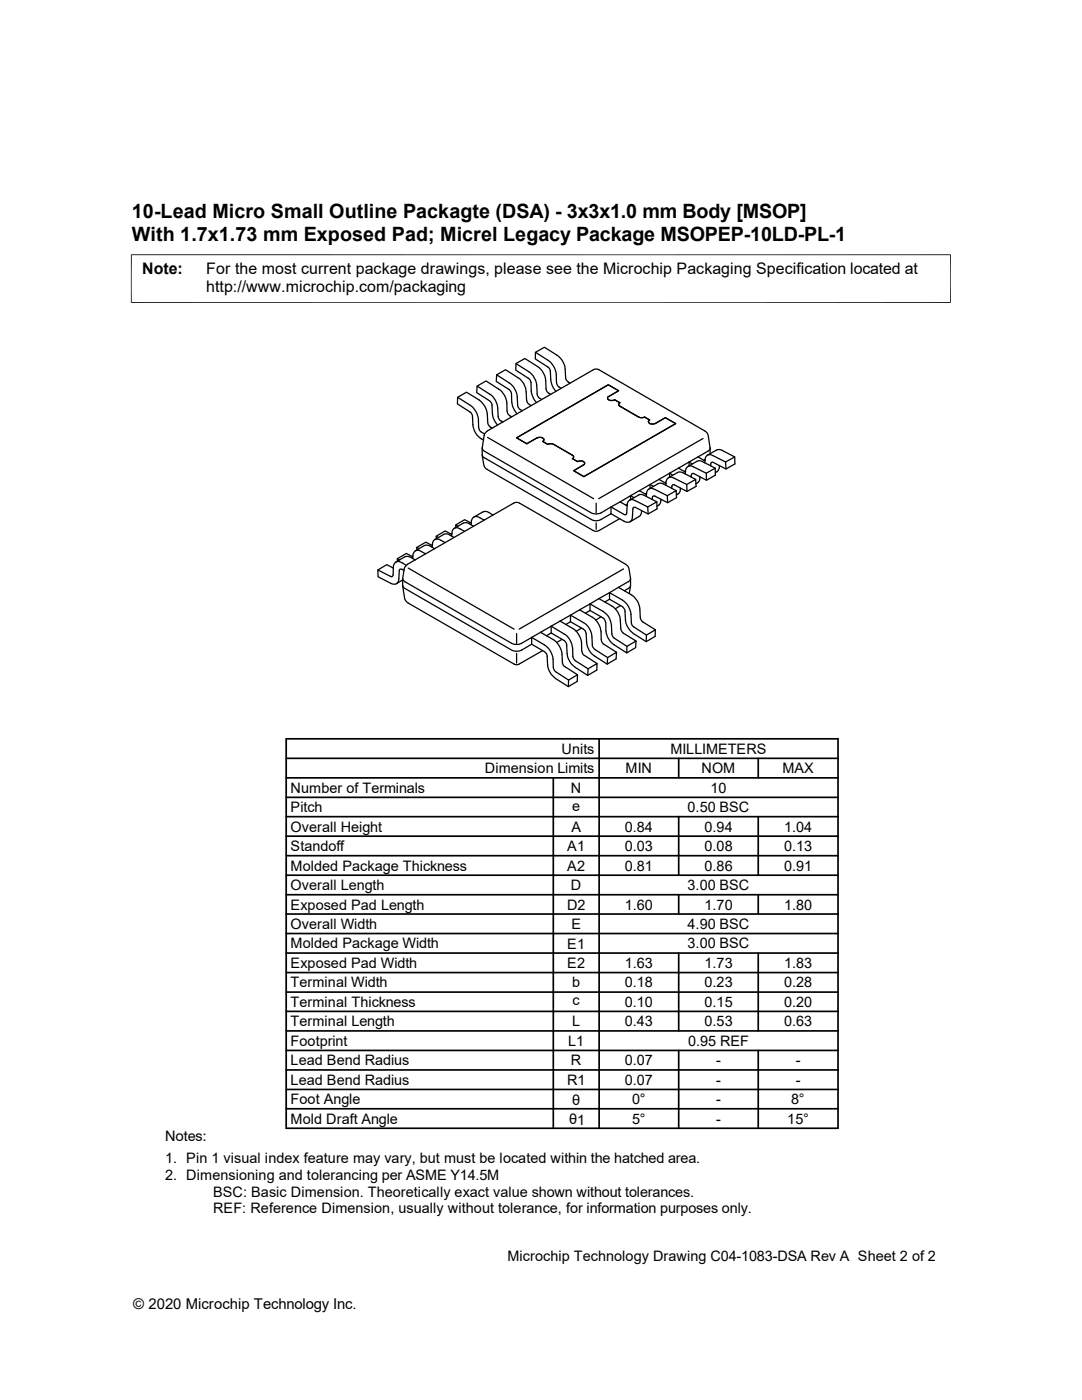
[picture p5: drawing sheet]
<svg xmlns="http://www.w3.org/2000/svg" width="216mm" height="279mm" viewBox="0 0 216 279" stroke-linecap="round" stroke-linejoin="round" font-family="sans-serif">
<g fill="none" stroke="#000" stroke-width=".25">
<path d="M91.3 79.3l2.6 1.6a4 4 0 0 1 1.6 2.8v1.6l.2 .6 1 .7M95.2 77l2.5 1.7a3.6 3.6 0 0 1 1.6 2.7l.1 2 .3 .5 .6 .3M99.1 74.8l2.5 1.6a4 4 0 0 1 1.6 2.8l.2 2 .3 .5 .5 .3M103 72.6l2.5 1.6a4 4 0 0 1 1.6 2.8l.1 1.7a1.44 1.44 0 0 0 .9 1M106.8 70.3l2.6 1.6a4 4 0 0 1 1.6 2.8v1.7l.2 .5 .8 .6M109.9 78.7l-.7-.5-.2-.6a5.6 5.6 0 0 0-.6-3.3l-.8-.9-2.9-1.9-1.7 1.1-.1 1.3 2.6 1.7 .5 .8a5.2 5.2 0 0 0 .5 3.2l.6 .7M113.7 76.5a1.34 1.34 0 0 1-.8-1.1 5.6 5.6 0 0 0-.6-3.3l-.8-1-2.9-1.8-1.8 1v1.3l2.7 1.8 .3 .7a5.6 5.6 0 0 0 .6 3.3l.6 .7M96.2 89.5v1.3l.2 .4 21.6 12.5a1.97 1.97 0 0 0 1.9 0l2-1.2M96.2 90.9l.3 1.8 .4 .8 21.5 12.4a1.12 1.12 0 0 0 1.1 0l4.2-2.4M97.3 87.3l21.1 12.2M98.2 85.4a1.39 1.39 0 0 1-.9-1v-.1a5.6 5.6 0 0 0-.6-3.2l-1.1-1.3-2.5-1.5-1.8 1v1.3l2.7 1.8 .3 .7a5.6 5.6 0 0 0 .6 3.3l.5 .7 1.1 .7M102.1 83.2a1.19 1.19 0 0 1-.9-1v-.2a5.2 5.2 0 0 0-.6-3.2l-.8-.9-2.8-1.9-1.8 1-.1 1.4 2.6 1.6 .4 .5 .1 .4a5.6 5.6 0 0 0 .6 3.2l.5 .7"/>
<path d="M103.1 87.4l18.3-10.6 2 1.2-1.9 1.1a.46 .46 0 0 0-.2 .7 .46 .46 0 0 0 .7 .1l.7-.1 1 .6a.35 .35 0 0 0-.3 .3 .35 .35 0 0 0 .3 .4l3.7 2.1 .4 .2 .8-.2 1 .6a.46 .46 0 0 0-.1 .7 .46 .46 0 0 0 .6 .1l.7-.1 2-1.1 2 1.1-18.3 10.6-2-1.2 1.9-1.1a.47 .47 0 0 0 .2-.6 .47 .47 0 0 0-.6-.2l-.8 .1-1-.6a.35 .35 0 0 0 .3-.3 .35 .35 0 0 0-.3-.4l-3.7-2.1-.4-.1-.8 .1-1-.6a.46 .46 0 0 0 .2-.6 .46 .46 0 0 0-.7-.2l-.7 .1-2 1.2zM106 80.9l-.7-.4-.2-.7a6.2 6.2 0 0 0-.6-3.2l-.8-1-2.8-1.8-1.8 1-.1 1.3 2.6 1.6 .4 .5 .1 .4a5.6 5.6 0 0 0 .6 3.3l.5 .7M125.6 99.8l2-1.1h.3l.6 .1 2.6 1.4M126.5 99.3l-.7-.4-2.1 1.3M127.6 97.9l-1.8 1v.8M127.6 97.9l1.4 .8M129 99.1v-.5a1.02 1.02 0 0 1 .5-1 1.02 1.02 0 0 1 1.1 .1l2.5 1.2 1.8-1 .1 1.4-1.8 1-2.6-1.3-.3 .1-.1 .6M129 98.4l-.2 .2M129.5 97.6l2-1.2h.3l.6 .2 2.5 1.3M130.4 97.1l-.7-.4-2.1 1.2M131.5 95.7l-1.8 1v.8M131.5 95.7l1.4 .8"/>
<path d="M131.9 99.7l-.2 .8-.6 .5M132.9 96.9v-.5a1 1 0 0 1 .5-1.1 1 1 0 0 1 1.1 .1l2.5 1.3 1.8-1 .1 1.4-1.8 1-2.6-1.4-.3 .1-.2 .7M132.9 96.2l-.2 .2M133.1 98.9l.1 1.4M133.4 95.3l1.8-1 .5-.1 .6 .2 2.5 1.3M134.2 94.8l-.6-.4-2.1 1.3M135.4 93.4l-1.8 1v.8M135.4 93.4l1.4 .8M135.8 97.4v.2a1.2 1.2 0 0 1-.8 1.2M136.7 94.6l.1-.5a1 1 0 0 1 .5-1 1 1 0 0 1 1.1 .1l2.5 1.2 1.8-1v1.4l-1.7 1-2.7-1.3-.3 .1-.1 .6M136.8 93.9l-.2 .2M137 96.7l.1 1.4"/>
<path d="M137.3 93.1l2-1.2h.3l.6 .2 2.5 1.3M138.1 92.6l-.6-.4-2.1 1.2M139.3 91.2l-1.8 1v.8M139.3 91.2l2-1.2 .4-.5-.4-2.6-.5-.8-21.5-12.4-.9 .1-21.1 12.2-.4 .4-.3 .5-.4 2.5 .3 .5 21.5 12.5a2.31 2.31 0 0 0 1.9 0l2-1.2 2.6 1.5a.33 .33 0 0 0 .4 0 .33 .33 0 0 0 .2-.3v-1.6a.99 .99 0 0 1 .5-1 .99 .99 0 0 1 1.1 .1l2.5 1.3 1.9-1v1.4l-1.8 1-2.8-1.4-.2 .3-.1 1.6a1.02 1.02 0 0 1-.5 1.1 1.02 1.02 0 0 1-1.2-.2l-2.6-1.5M139.3 91.2l1.4 .8M139.7 95.2v.2a1.2 1.2 0 0 1-.8 1.2M140.3 87.5l-20.8 12M140.6 92.4l.1-.5a.99 .99 0 0 1 .5-1.1 .99 .99 0 0 1 1.1 .1l2.5 1.3 1.8-1v1.4l-1.7 1-2.7-1.4-.3 .1-.1 .7M140.7 91.7l-.3 .2M140.9 94.4l.1 1.4M141.1 90.8l1.9-1 .5-.1 .6 .2 2.5 1.3M141.7 89.5v1.1"/>
<path d="M143.6 92.9l-.1 .6a1.15 1.15 0 0 1-.8 .8M144.8 92.2l.1 1.4M78.5 113.4l-1.3-.7-1.8 1v1.4l2.6 1.3a1 1 0 0 0 1.1 .1 1 1 0 0 0 .5-1l.1-1.8 .4-.1 .5 .3M79.3 111.5l.5 .2M80.3 115.5v1.3l.5 .6 21.3 12.4a2.35 2.35 0 0 0 2 0l2-1.2M80.3 116.9l.5 2.8 .6 .7 21.1 12.1a.98 .98 0 0 0 1.1 0l4.7-2.7M80.3 115.7l-1.2 .8M81.1 112.8a2.16 2.16 0 0 0-2.1-.7l-.2 .2a2.63 2.63 0 0 0-.4 2.4 .33 .33 0 0 1-.1 .4 .33 .33 0 0 1-.4-.1l-2.5-1.3M81.4 113.4l21.2 12.2M82.4 111.1l-1.3-.7-1.8 1.1v.5M82.8 111.8a2.23 2.23 0 0 0-2-.7l-1.8 1.1M83.1 109.3l.6 .2"/>
<path d="M84.9 110.5a2.15 2.15 0 0 0-2-.6l-.2 .2a1.73 1.73 0 0 0-.4 1.4M86.3 108.9l-1.3-.7-1.9 1.1 .1 .5M86.7 109.5a2.23 2.23 0 0 0-2-.6l-1.8 1M87 107l.5 .3M88.8 108.3a2.19 2.19 0 0 0-2-.6 1.5 1.5 0 0 0-.6 1.5M90.1 106.6l-1.3-.6-1.8 1 .1 .5M90.6 107.3a2.13 2.13 0 0 0-2-.7l-1.8 1.1M90.9 104.8l.5 .2M92.7 106a2.25 2.25 0 0 0-2-.6 1.5 1.5 0 0 0-.6 1.6M94 104.4l-1.3-.7-1.8 1.1v.5M94.5 105a2.2 2.2 0 0 0-1.9-.6l-2 1.1M96.6 103.8a2.25 2.25 0 0 0-2-.6l-.2 .1a1.67 1.67 0 0 0-.4 1.4"/>
<path d="M98.4 102.8a2.2 2.2 0 0 0-1.9-.7l-2 1.1M119 100.4v2M119 104.4v1.2M119.5 119.5l-1.8 1v1.3M119.5 119.5l2.1-1.2 2.6 1.5a3.8 3.8 0 0 1 1.7 2.8l.2 2.2 2.9 1.9 1.8-1-.1 1.3-1.8 1.1-2.5-1.7a4 4 0 0 1-1.6-2.7l-.1-1.8-.3-.7-2.8-1.6M119.5 119.5l2.6 1.4a3.7 3.7 0 0 1 1.7 2.9l.1 1.8 .3 .6 2.7 1.7M121.6 119.6l-.9 .5M123.4 117.2l-1.8 1.1v1.3M123.4 117.2l2-1.1 .4-.4-.3-2.1-.4-.8-21.4-12.4a1.12 1.12 0 0 0-1.2 0l-21.2 12.2-.6 .7-.4 2.1 .2 .4 .3 .3 21.3 12.3a2.35 2.35 0 0 0 2 0l2-1.2 2.5 1.5a3.9 3.9 0 0 1 1.8 2.9v1.6l.2 .5 2.9 2 1.7-1v1.3l-1.8 1-2.5-1.6a4 4 0 0 1-1.6-2.8l-.1-1.7-.2-.5-.4-.4-2.5-1.4M123.4 117.2l2.6 1.5a3.7 3.7 0 0 1 1.7 2.9l.1 1.7 .3 .7 2.7 1.7M123.7 100.2l-1.8 1v1.3M123.7 100.2l1.4 .8"/>
<path d="M124.4 113.5l-20.8 12.1M125.1 100.7l-.2 .1M125.8 115.5l-.1 1.6-1.1 .8M125.8 116.9l-.2 1.6M128 101.9v.5l-.3 .6-2 1.1M129.2 101.2l.1 1.4M103.1 126.4v2M103.1 130.4v1.9M107.9 126.2l-1.8 1v1.4M107.9 126.2l2.5 1.5a4 4 0 0 1 1.7 2.9l.1 1.7 .3 .6 2.7 1.8M107.9 126.2l2.1-1.2 2.5 1.5a3.7 3.7 0 0 1 1.8 2.8v1.9l.5 .7 2.5 1.6 1.8-1.1v1.3l-1.8 1.1-2.5-1.6a4 4 0 0 1-1.6-2.8l-.1-1.8-.2-.4-.4-.4-2.5-1.5M110 126.3l-.9 .6"/>
<path d="M111.8 124l-1.8 1v1.3M111.8 124l2-1.2 2.6 1.4a3.5 3.5 0 0 1 1.7 2.9l.1 1.8 .2 .3 .3 .4 2.5 1.6 1.8-1-.1 1.3-1.7 1-2.5-1.6a3.6 3.6 0 0 1-1.6-2.8l-.1-1.6-.2-.6-.4-.3-2.6-1.5M111.8 124l2.5 1.4a3.9 3.9 0 0 1 1.7 2.9l.1 1.6 .3 .8 2.7 1.7M112.1 127.6l-1 .6M113.5 135.7l-.1 1.3M113.8 124.1l-.9 .5M115.7 121.7l-1.9 1.1v1.3M115.7 121.7l2.5 1.5a3.9 3.9 0 0 1 1.7 2.9l.1 1.6 .3 .7 2.7 1.8M115.7 121.7l2-1.2 2.6 1.5a3.5 3.5 0 0 1 1.7 2.8l.1 1.8 .3 .6 2.7 1.8 1.8-1.1-.1 1.3-1.7 1.1-2.5-1.6a3.8 3.8 0 0 1-1.7-2.8v-1.7l-.4-.7-2.8-1.7M116 125.3l-1 .7M117.3 133.5v1.3M117.7 121.8l-.9 .6"/>
<path d="M119.9 123.1l-1 .6M121.2 131.2v1.3M123.8 120.9l-1 .6M125.1 129v1.3M129 126.7l-.1 1.4"/>
</g>
<path d="M26.1 50.8h163.6M26.2 50.8v9.7M189.7 50.8v9.7M26.1 60.4h163.6" fill="none" stroke="#000" stroke-width=".2"/>
<g fill="none" stroke="#000" stroke-width=".34">
<path d="M57.1 159.1h110.1M57.1 155.2h110.1M57.1 151.3h110.1M57.1 147.4h110.1v77.8h-110.1zM110.4 155.2v70M119.5 147.4v77.8M135.4 151.3v3.9M151.3 151.3v3.9M57.1 166.9h110.1M57.1 163h110.1M57.1 174.7h110.1M57.1 170.8h110.1"/>
<path d="M57.1 178.6h110.1M135.4 163v11.7M135.4 178.6v3.8M151.3 163v11.7M151.3 178.6v3.8M57.1 198h110.1M57.1 186.3h110.1M57.1 190.2h110.1M57.1 182.4h110.1M57.1 194.1h110.1M135.4 190.2v15.5M151.3 190.2v15.5"/>
<path d="M57.1 205.7h110.1M57.1 201.8h110.1M57.1 217.4h110.1M57.1 209.6h110.1M57.1 213.5h110.1M135.4 209.6v15.6M151.3 209.6v15.6M57.1 221.3h110.1"/>
</g>
<g font-size="3.9">
<text x="26.3" y="43.5">10-Lead Micro Small Outline Packagte (DSA) - 3x3x1.0 mm Body [MSOP]</text>
<text x="26.3" y="48">With 1.7x1.73 mm Exposed Pad; Micrel Legacy Package MSOPEP-10LD-PL-1</text>
</g>
<g font-size="3.2">
<text x="28.4" y="54.6">Note:</text>
<text x="41.1" y="54.6">For the most current package drawings, please see the Microchip Packaging Specification located at</text>
<text x="41.1" y="58.3">http://www.microchip.com/packaging</text>
</g>
<text font-size="3" x="26.6" y="261.3">© 2020 Microchip Technology Inc.</text>
<g font-size="2.9">
<text x="96.7" y="154.3">Dimension Limits</text>
<text x="112.1" y="150.5">Units</text>
<text x="124.8" y="154.3">MIN</text>
<text x="133.8" y="150.5">MILLIMETERS</text>
<text x="140" y="154.3">NOM</text>
<text x="156.1" y="154.3">MAX</text>
<text x="58" y="158.2">Number of Terminals</text>
<text x="113.9" y="158.2">N</text>
<text x="114.2" y="161.8">e</text>
<text x="141.8" y="158.2">10</text>
<text x="58" y="166">Overall Height</text>
<text x="58" y="162.1">Pitch</text>
<text x="114" y="166">A</text>
<text x="124.7" y="166">0.84</text>
<text x="137.2" y="162.1">0.50 BSC</text>
<text x="140.6" y="166">0.94</text>
<text x="156.5" y="166">1.04</text>
<text x="58" y="173.7">Molded Package Thickness</text>
<text x="58" y="169.8">Standoff</text>
<text x="113.2" y="169.9">A1</text>
<text x="113.2" y="173.7">A2</text>
<text x="124.7" y="169.8">0.03</text>
<text x="124.7" y="173.7">0.81</text>
<text x="140.6" y="169.8">0.08</text>
<text x="140.6" y="173.7">0.86</text>
<text x="156.5" y="173.7">0.91</text>
<text x="156.5" y="169.8">0.13</text>
<text x="58" y="177.6">Overall Length</text>
<text x="113.9" y="177.6">D</text>
<text x="137.2" y="177.6">3.00 BSC</text>
<text x="58" y="185.4">Overall Width</text>
<text x="58" y="181.5">Exposed Pad Length</text>
<text x="113.2" y="181.5">D2</text>
<text x="114" y="185.4">E</text>
<text x="124.7" y="181.5">1.60</text>
<text x="137.2" y="185.4">4.90 BSC</text>
<text x="140.6" y="181.5">1.70</text>
<text x="156.5" y="181.5">1.80</text>
<text x="58" y="189.3">Molded Package Width</text>
<text x="113.2" y="189.3">E1</text>
<text x="137.2" y="189.3">3.00 BSC</text>
<text x="58" y="197.1">Terminal Width</text>
<text x="58" y="193.2">Exposed Pad Width</text>
<text x="113.2" y="193.2">E2</text>
<text x="114.2" y="197.1">b</text>
<text x="124.7" y="197.1">0.18</text>
<text x="124.7" y="193.2">1.63</text>
<text x="140.6" y="197.1">0.23</text>
<text x="140.6" y="193.2">1.73</text>
<text x="156.5" y="197.1">0.28</text>
<text x="156.5" y="193.2">1.83</text>
<text x="58" y="201">Terminal Thickness</text>
<text x="114.3" y="200.7">c</text>
<text x="124.7" y="201">0.10</text>
<text x="140.6" y="201">0.15</text>
<text x="156.5" y="201">0.20</text>
<text x="58" y="204.9">Terminal Length</text>
<text x="58" y="208.7">Footprint</text>
<text x="113.4" y="208.7">L1</text>
<text x="114.2" y="204.9">L</text>
<text x="124.7" y="204.9">0.43</text>
<text x="137.3" y="208.7">0.95 REF</text>
<text x="140.6" y="204.9">0.53</text>
<text x="156.5" y="204.9">0.63</text>
<text x="58" y="212.6">Lead Bend Radius</text>
<text x="113.9" y="212.6">R</text>
<text x="124.7" y="212.6">0.07</text>
<text x="142.9" y="212.6">-</text>
<text x="158.8" y="212.6">-</text>
<text x="58" y="216.5">Lead Bend Radius</text>
<text x="58" y="220.4">Foot Angle</text>
<text x="113.2" y="216.5">R1</text>
<text x="114.2" y="220.5">θ</text>
<text x="124.7" y="216.5">0.07</text>
<text x="126.1" y="220.4">0°</text>
<text x="142.9" y="216.5">-</text>
<text x="142.9" y="220.4">-</text>
<text x="157.9" y="220.4">8°</text>
<text x="158.8" y="216.5">-</text>
<text x="32.9" y="227.6">Notes:</text>
<text x="58" y="224.3">Mold Draft Angle</text>
<text x="113.6" y="224.4">θ1</text>
<text x="126.1" y="224.3">5°</text>
<text x="142.9" y="224.3">-</text>
<text x="157.1" y="224.3">15°</text>
<text x="32.9" y="232.2">1. Pin 1 visual index feature may vary, but must be located within the hatched area.</text>
<text x="32.9" y="235.5">2. Dimensioning and tolerancing per ASME Y14.5M</text>
<text x="42.5" y="238.8">BSC: Basic Dimension. Theoretically exact value shown without tolerances.</text>
<text x="42.5" y="242.1">REF: Reference Dimension, usually without tolerance, for information purposes only.</text>
<text x="101.3" y="251.6">Microchip Technology Drawing C04-1083-DSA Rev A Sheet 2 of 2</text>
</g>
</svg>
